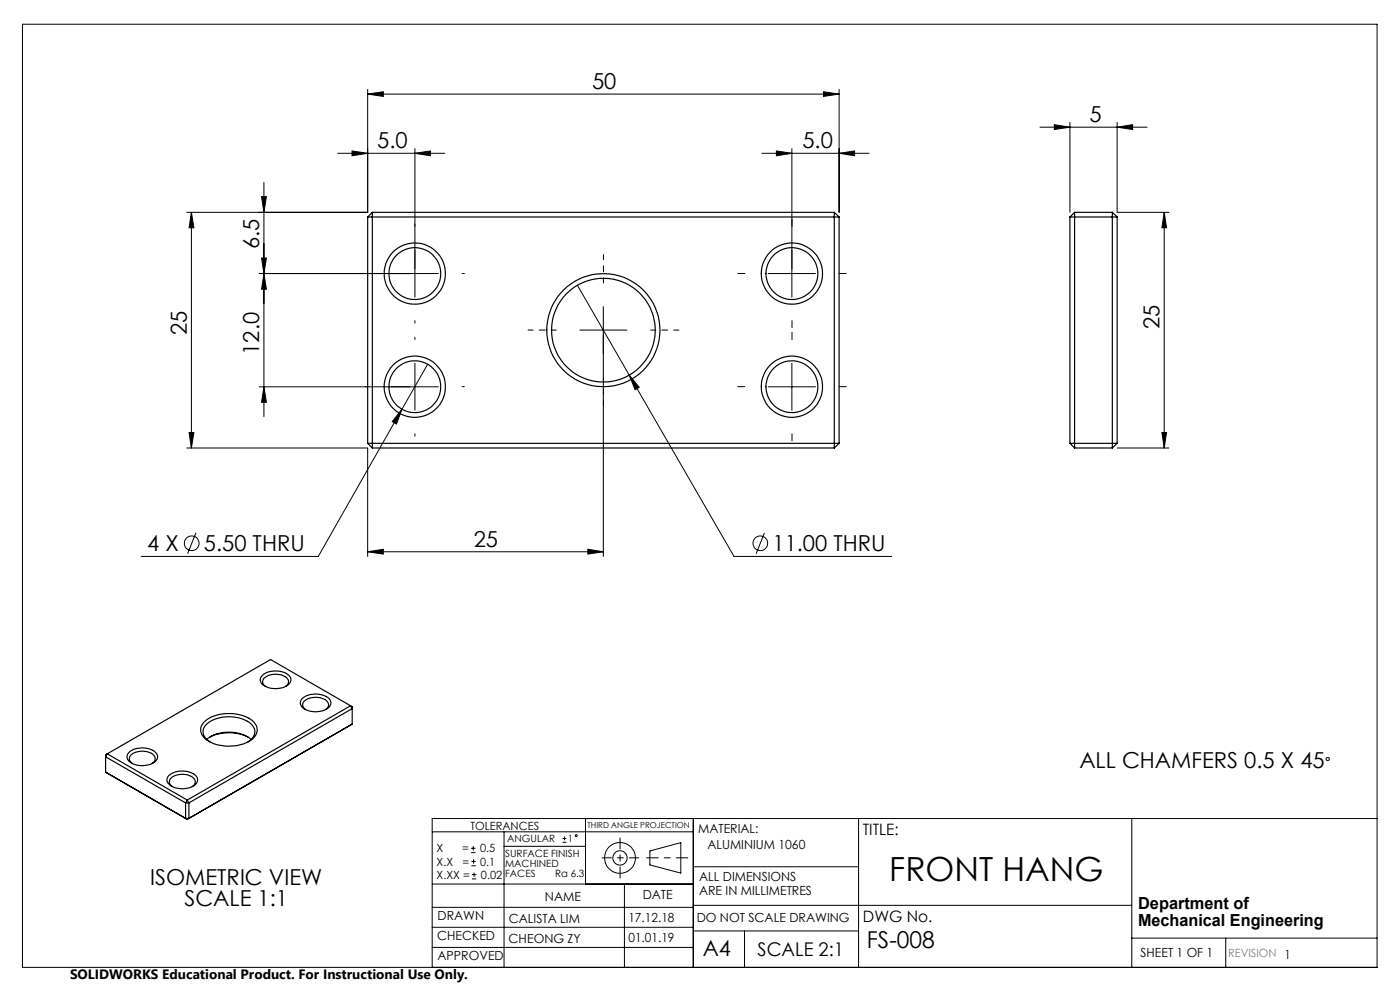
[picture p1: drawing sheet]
<svg xmlns="http://www.w3.org/2000/svg" width="297mm" height="210mm" viewBox="0 0 297 210" stroke-linecap="round" stroke-linejoin="round" font-family="sans-serif">
<g fill="none" stroke="#000" stroke-width=".21">
<path d="M4.8 5.1h287.3v200.1h-287.3zM78 20l3.3-.5v1zM78 19v26h-38.4M78 20h100M174.7 19.5l3.3 .5-3.3 .5zM178 19v26M56 38.7v49.7M71.6 32.5h22.8M74.7 32l3.3 .5-3.3 .5zM88 32.5l3.3-.5v1zM88 31.5v31.5M161.6 32.5h22.8"/>
<path d="M164.7 32l3.3 .5-3.3 .5zM168 31.5v31.5M178 32.5l3.3-.5v1zM220.6 27h22.7M223.7 26.4l3.3 .6-3.3 .5zM227 26v19M237 27l3.3-.6v1.1zM237 26v19h11M40.6 45l.5 3.3h-1zM40.6 45v50M55 58h38M55.5 41.7h1l-.5 3.3z"/>
<path d="M55.5 54.7h1l-.5 3.3zM56 58l.5 3.3h-1zM163 58h10M247 45l.5 3.3h-1zM247 45v50M88 77v10M90.7 77.2l-5.4 9.6M122.5 60.5l33.2 57.5h33.5M123 70h10M128 65v53M133.5 79.6l2.1 2.6-.9 .5zM168 77v10"/>
<path d="M39.6 95h38.4v23M40.1 91.7h1l-.5 3.3zM55 82h38M56 82l.5 3.3h-1zM85.3 86.8l-1.2 3.1-.9-.5zM85.3 86.8l-17.8 31.2h-37.5M163 82h10M237 95h11M246.5 91.7h1l-.5 3.3zM41.6 113l-1.8 4.5M78 117l3.3-.5v1zM78 117h50"/>
<path d="M124.7 116.5l3.3 .5-3.3 .5zM162.2 113l-1.8 4.5M91.7 176.5h55.4M99.9 179.9h1M100.4 179.5v.9M106.9 176.5v28.7M106.9 179.5h17.3M119.3 178.7h.9M119.3 177.9h.9M119.8 177.4v.9M124.2 173.6v13.9M147.1 173.6v31.6"/>
<path d="M182.1 173.6v31.6M240.1 173.6v31.6M292.1 173.6h-200.4v31.6M91.7 196.7h55.4M91.7 192.5h55.4M91.7 187.5h55.4M99.9 180.9h1M100 183.6h.9M100 182.7h.9M100.1 186.4h.9M100.1 185.5h.9M100.5 182.3v.9"/>
<path d="M100.6 185.1v.9M132.5 187.5v17.7M137.9 180.5l6.5-1.8v6.5l-6.5-1.7zM147.1 183.9h35M147.1 197.5h35M147.1 192h93M157.9 197.5v7.7M240.1 199h52M260 199v6.2M91.7 201h55.4"/>
<circle cx="40.7" cy="115.2" r="1.55"/>
<circle cx="161.3" cy="115.2" r="1.55"/>
<circle cx="122.2" cy="177.3" r=".2"/>
<circle cx="131.5" cy="182" r="1.52"/>
<circle cx="131.5" cy="182" r="3.3"/>
</g>
<path d="M145.9 182h-8.7" fill="none" stroke="#000" stroke-width=".21" stroke-dasharray="15.2 1.3 1.3 1.3" stroke-dashoffset="12.8"/>
<path d="M131.5 177.7v8.6" fill="none" stroke="#000" stroke-width=".21" stroke-dasharray="15.2 1.3 1.3 1.3" stroke-dashoffset="12.9"/>
<path d="M127.7 182h7.8" fill="none" stroke="#000" stroke-width=".21" stroke-dasharray="15.2 1.3 1.3 1.3" stroke-dashoffset="13.3"/>
<g fill="none" stroke="#000" stroke-width=".21" stroke-dasharray="15.2 1.3 1.3 1.3">
<path d="M78 58h-.5M88 48v-.5M98 58h.5M158 58h-1.5M168 48v-1.5M178 58h1.5M88 68v.5M88 72v-.5M168 68v1.5M168 72v-1.5M78 82h-.5M88 92v.5"/>
<path d="M98 82h.5M158 82h-1.5M168 92v1.5M178 82h1.5"/>
</g>
<path d="M118 70h-6M128 60v-6M138 70h6M128 80v6" fill="none" stroke="#000" stroke-width=".21" stroke-dasharray="15.2 1.3 1.3 1.3" stroke-dashoffset="14.1"/>
<g fill="#000">
<path d="M78 20l3.3-.5v1zM174.7 19.5l3.3 .5-3.3 .5zM164.7 32l3.3 .5-3.3 .5zM178 32.5l3.3-.5v1z"/>
<path d="M88 32.5l3.3-.5v1zM74.7 32l3.3 .5-3.3 .5zM124.7 116.5l3.3 .5-3.3 .5zM78 117l3.3-.5v1z"/>
<path d="M55.5 41.7h1l-.5 3.3zM56 58l.5 3.3h-1zM55.5 54.7h1l-.5 3.3zM56 82l.5 3.3h-1zM40.6 45l.5 3.3h-1zM40.1 91.7h1l-.5 3.3z"/>
<path d="M247 45l.5 3.3h-1zM246.5 91.7h1l-.5 3.3z"/>
<path d="M85.3 86.8l-2.1 2.6 .9 .5zM133.5 79.6l1.2 3.1 .9-.5zM223.7 26.4l3.3 .6-3.3 .5zM237 27l3.3-.6v1.1z"/>
</g>
<g fill="none" stroke="#000" stroke-width=".25">
<path d="M78 46h100M78 46v48M79 45v50M79 45l-1 1M79 45h98M177 45v50M177 45l1 1M178 46v48M227 46h10M227 46v48M228 45h8M228 45v50"/>
<path d="M228 45l-1 1M236 45v50M236 45l1 1M237 46v48M78 94h100M78 94l1 1M79 95h98M178 94l-1 1M227 94h10M227 94l1 1M228 95h8M237 94l-1 1"/>
<path d="M22.8 159.9l16.9 9.8M22.8 159.9l-.4 .6 17 9.8M22.8 159.9l-.4 .2v3.7M27.3 159.7a4.4 4.4 0 0 1 5.9 .2 1.38 1.38 0 0 1-.9 2.1 4.4 4.4 0 0 1-5.2-.9l-.1-.7zM43.3 153.1a8.8 8.8 0 0 1 10.1-.3 2.46 2.46 0 0 1 1.2 2.3 2.46 2.46 0 0 1-1.6 2.1 8.8 8.8 0 0 1-9.6-.6 2.26 2.26 0 0 1-.1-3.5zM43.9 156.9a7.9 7.9 0 0 1 9.4 0M44.5 157.4a2.33 2.33 0 0 1-1.4-2.2 2.33 2.33 0 0 1 1.5-2.2 8.2 8.2 0 0 1 8.7 .6 2.27 2.27 0 0 1-.7 3.8M44.5 156.3a9.4 9.4 0 0 1 8.1 0M55.8 143.1a4.5 4.5 0 0 1 5.7 .5 1.43 1.43 0 0 1-.9 2 4.7 4.7 0 0 1-5.1-.7 1.26 1.26 0 0 1 .3-1.8zM56.4 145.6a1.14 1.14 0 0 1-.7-1.1 1.14 1.14 0 0 1 .9-1 3.8 3.8 0 0 1 4.5 .6 1.12 1.12 0 0 1-.5 1.5M64.1 148.2a4.5 4.5 0 0 1 5.9 .3 1.6 1.6 0 0 1-1.2 2.2 4.5 4.5 0 0 1-4.8-.9 1.2 1.2 0 0 1 .1-1.6zM64.8 150.5a1.16 1.16 0 0 1-.6-1.1 1.16 1.16 0 0 1 .9-1 3.8 3.8 0 0 1 4.5 .6 1.1 1.1 0 0 1-.5 1.5"/>
<path d="M74.4 149.7l.3 .6-34.6 20M74.4 149.7l-34.7 20M74.4 149.7l.3 .2v3.7M74.4 149.7l-17-9.8-34.6 20M74.7 153.6l-35 20.2M74.7 153.6l-.3 .2M22.4 163.8l17.3 10M22.4 163.8l.4 .2M28.1 162a1.22 1.22 0 0 1-.6-1.4 1.22 1.22 0 0 1 1-.9 3.8 3.8 0 0 1 4.3 .7 1.15 1.15 0 0 1-.5 1.6M35.8 164.6a4.5 4.5 0 0 1 5.9 .2 1.45 1.45 0 0 1-.9 2.1 4.6 4.6 0 0 1-5.1-.8 1.2 1.2 0 0 1 .1-1.5zM36.5 166.9a1.24 1.24 0 0 1-.5-1.4 1.24 1.24 0 0 1 1-.9 3.6 3.6 0 0 1 4.4 .9 1.19 1.19 0 0 1-.6 1.4M39.4 170.3h.7"/>
<path d="M39.4 170.3v3.3M39.4 173.6h.7M39.4 173.6l.3 .2M39.7 169.7l-.3 .6M39.7 169.7l.4 .6M40.1 170.3v3.3M40.1 173.6l-.4 .2"/>
<circle cx="88" cy="58" r="6.5"/>
<circle cx="88" cy="58" r="5.5"/>
<circle cx="168" cy="58" r="5.5"/>
<circle cx="168" cy="58" r="6.5"/>
<circle cx="128" cy="70" r="12"/>
<circle cx="128" cy="70" r="11"/>
<circle cx="88" cy="82" r="6.5"/>
<circle cx="88" cy="82" r="5.5"/>
<circle cx="168" cy="82" r="5.5"/>
<circle cx="168" cy="82" r="6.5"/>
</g>
<text font-size="7.1" x="188.6" y="186.9">FRONT HANG</text>
<text font-size="4.9" x="183.9" y="201">FS-008</text>
<g font-size="4.7">
<text x="125.6" y="18.9">50</text>
<text x="231.1" y="25.9">5</text>
<text x="80" y="31.5">5.0</text>
<text x="170.2" y="31.5">5.0</text>
<text x="55" y="52.8" transform="rotate(-90 55 52.8)">6.5</text>
<text x="39.6" y="71.1" transform="rotate(-90 39.6 71.1)">25</text>
<text x="246" y="69.9" transform="rotate(-90 246 69.9)">25</text>
<text x="55" y="75.2" transform="rotate(-90 55 75.2)">12.0</text>
<text x="31.3" y="116.9">4 X</text>
<text x="43.3" y="116.9">5.50 THRU</text>
<text x="100.5" y="116">25</text>
<text x="163.9" y="116.9">11.00 THRU</text>
<text x="229" y="163">ALL CHAMFERS 0.5 X 45</text>
<text x="31.9" y="187.7">ISOMETRIC VIEW</text>
<text x="39.1" y="192.3">SCALE 1:1</text>
<text x="149.1" y="202.9">A4</text>
</g>
<text font-size="4" x="160.7" y="202.8">SCALE 2:1</text>
<text font-size="3.9" x="281" y="163">°</text>
<g font-size="3.5">
<text x="241.4" y="192.8">Department of</text>
<text x="241.4" y="196.3">Mechanical Engineering</text>
</g>
<g font-size="3.3">
<text x="183" y="177.2">TITLE:</text>
<text x="183.1" y="195.7">DWG No.</text>
</g>
<text font-size="2.9" x="14.9" y="207.6">SOLIDWORKS Educational Product. For Instructional Use Only.</text>
<g font-size="2.7">
<text x="148.1" y="176.7">MATERIAL:</text>
<text x="150.1" y="180.1">ALUMINIUM 1060</text>
<text x="115.6" y="191">NAME</text>
<text x="136.3" y="190.8">DATE</text>
<text x="148.3" y="186.8">ALL DIMENSIONS</text>
<text x="148.3" y="189.8">ARE IN MILLIMETRES</text>
<text x="92.8" y="195.2">DRAWN</text>
<text x="107.9" y="195.7">CALISTA LIM</text>
<text x="133.3" y="195.6">17.12.18</text>
<text x="147.8" y="195.7">DO NOT SCALE DRAWING</text>
<text x="92.8" y="199.3">CHECKED</text>
<text x="92.8" y="203.6">APPROVED</text>
<text x="107.9" y="199.9">CHEONG ZY</text>
<text x="133.3" y="199.8">01.01.19</text>
<text x="242" y="203">SHEET 1 OF 1</text>
</g>
<g font-size="2.4">
<text x="99.8" y="176">TOLERANCES</text>
<text x="92.6" y="180.8">X</text>
<text x="92.6" y="183.6">X.X</text>
<text x="98" y="180.8">=</text>
<text x="98.1" y="183.6">=</text>
<text x="101.8" y="180.8">0.5</text>
<text x="101.9" y="183.6">0.1</text>
<text x="92.6" y="186.4">X.XX =</text>
<text x="102" y="186.4">0.02</text>
</g>
<text font-size="2.4" fill="#808080" x="260.6" y="203">REVISION 1</text>
<g font-size="2.1">
<text x="107.6" y="178.6">ANGULAR</text>
<text x="120.5" y="178.6">1</text>
<text x="107.2" y="181.8">SURFACE FINISH</text>
<text x="107.2" y="183.9">MACHINED</text>
<text x="107.2" y="186">FACES</text>
<text x="117.8" y="186">Ra 6.3</text>
</g>
<text font-size="1.7" x="124.6" y="175.7">THIRD ANGLE PROJECTION</text>
</svg>
